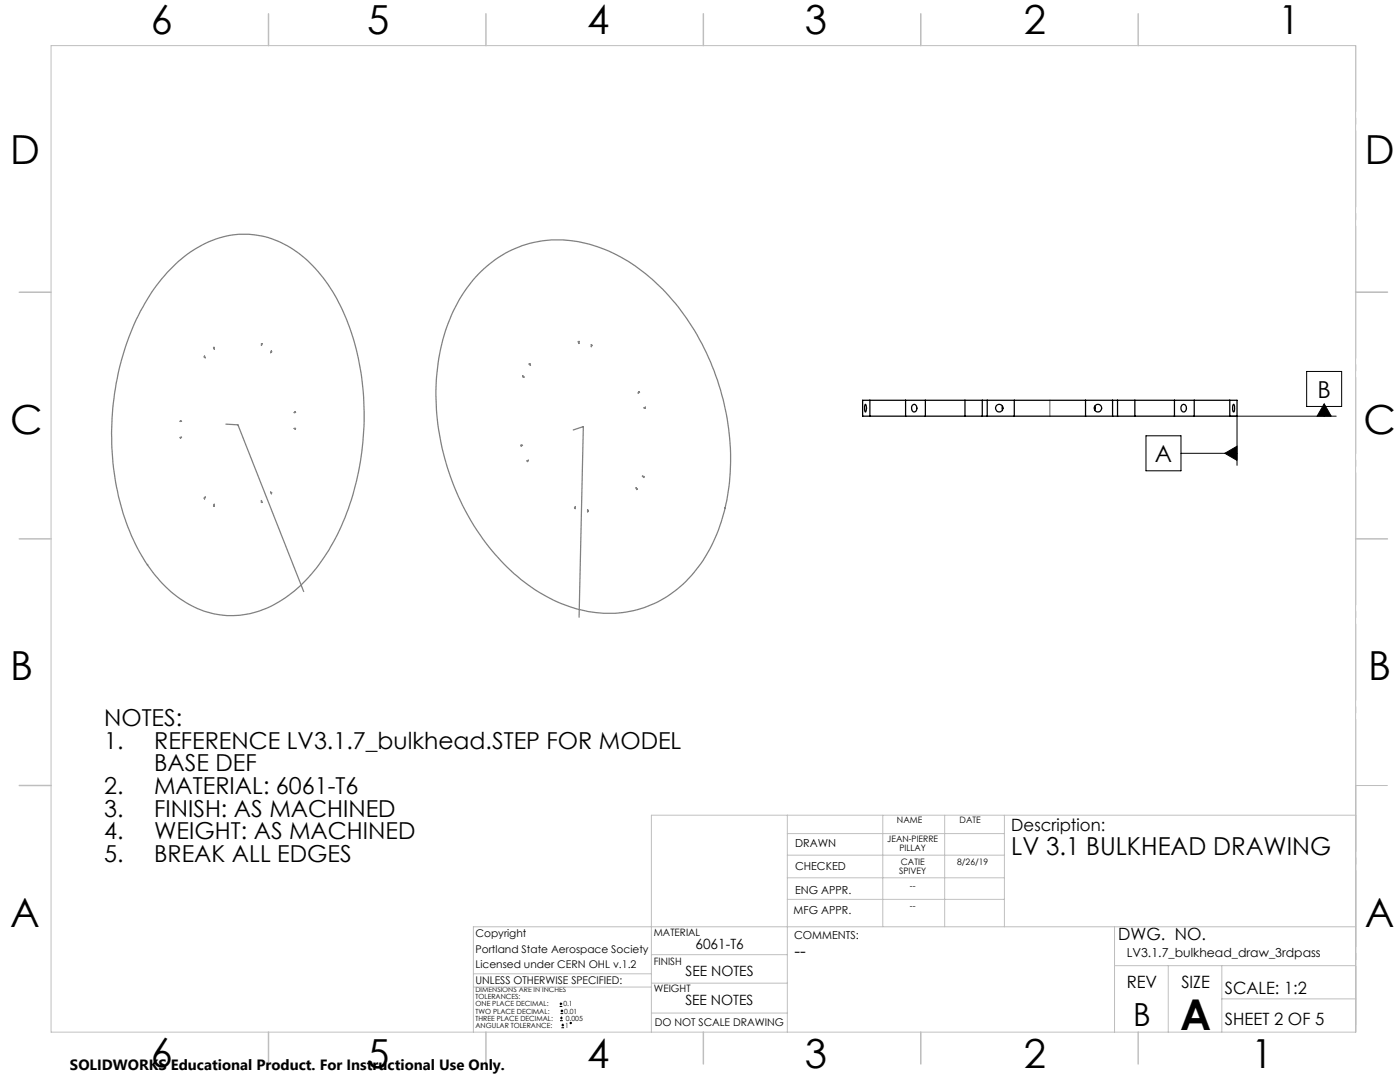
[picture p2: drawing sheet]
<svg xmlns="http://www.w3.org/2000/svg" width="279mm" height="216mm" viewBox="0 0 279 216" stroke-linecap="round" stroke-linejoin="round" font-family="sans-serif">
<g fill="none" stroke="#000" stroke-width=".2">
<path d="M260.8 74.1h7v7h-7zM228.7 87h7v6.9h-7zM235.7 90.5h11.2M244.4 90.5l2.5-1.5v2.9zM245.4 83h21.3M246.9 83v9.9M264.3 80.6l1.4 2.4h-2.8zM264.3 81.1v1.9M111.7 200.8h.5M111.7 200.3h.5M111.8 203.7h.5M111.8 203.1h.5"/>
<path d="M111.9 202.2h.5M111.9 201.7h.5M111.9 200v.6M112 202.8v.6M112 205.1h.6M112 204.5h.6M112.1 201.4v.6M112.3 204.3v.5"/>
<circle cx="113.9" cy="204.1" r=".14"/>
</g>
<g fill="none" stroke="#808080" stroke-width=".25">
<path d="M33.4 54.4a21.3 21.3 0 0 1 14.9-7.7 19.2 19.2 0 0 1 15.2 7.5 41.2 41.2 0 0 1 8.8 22 54.1 54.1 0 0 1-6.7 33.6 27.3 27.3 0 0 1-13.7 12.1 17.7 17.7 0 0 1-18.3-4.3 35.7 35.7 0 0 1-9.7-17.7 54.8 54.8 0 0 1 4.6-38.6 33.6 33.6 0 0 1 4.9-6.9zM96 54.2a22.2 22.2 0 0 1 24.8-4.4 38.7 38.7 0 0 1 17.8 16.2 48.4 48.4 0 0 1 5.8 36.4 27.2 27.2 0 0 1-13.1 17.7 23.4 23.4 0 0 1-21.6-.7 41.5 41.5 0 0 1-17.8-19.5 46.7 46.7 0 0 1-2.8-34.6 28.5 28.5 0 0 1 6.9-11.1zM40.8 71l.2 .4-.3-.2zM42.6 69.3h.2v.4zM52.2 68.6h.1l-.1 .3zM54.2 70v.2l-.2 .2zM104.3 75l.3 .2h-.3zM105.6 72.6h.2l.1 .3zM115.4 68.2l.2-.1-.1 .4zM118 68.8l.1 .1-.1 .3zM127.5 78.1l.1 .2-.2 .1zM209.5 79.9v3.1"/>
<path d="M35.9 87.3l.3-.1-.2 .3zM36 83.9l.2 .2h-.3zM40.7 99.4l.3-.2-.2 .4zM45.1 84.6l2.4 .2 13.1 33.2M52.2 99.9l.1 .4h-.1zM54 98.2l.2 .1v.2zM58.7 82.3l.2-.2 .1 .2zM58.7 85.5h.3l-.1 .2zM104 88.8l.3 .1-.3 .1zM105.2 92l.2-.2-.1 .3zM114.4 85.8l2-.7-.8 38.1M126.9 97.3l.3 .3-.1 .1z"/>
<path d="M128.2 95l.3 .1v.2zM128.5 81.4l.3-.2v.3zM29.4 112.6h.1M42.8 100.6v.4h-.2zM114.8 101.1v.4l-.1-.1zM117.3 101.7l.1 .4h-.1zM144.7 101.4h.1"/>
</g>
<path d="M270.6 9.1v49.2M270.6 58.3v49.2M270.6 107.5v49.2M270.6 156.7v49.2" fill="none" stroke="#c0c0c0" stroke-width=".2" stroke-dasharray="15.2 1.3 1.3 1.3" stroke-dashoffset="2.1"/>
<g fill="none" stroke="#c0c0c0" stroke-width=".2">
<path d="M10.2 9.1h260.3v196.9h-260.3zM270.5 58.3h6.4M270.5 156.7h6.4M157.1 162.7v43.3M157.1 175.2h43.3M157.1 170.6h43.3M157.1 166.3h43.3M157.1 179.5h43.3M176.2 162.7v22.2M188.5 162.7v22.2M200.4 162.7v22.2M270.6 162.7h-140.6v43.3"/>
<path d="M94.5 197h35.5M94.5 194.3h35.5M130 196.2h27.1M130 190.5h27.1M222.4 184.9v21.1M222.4 192.7h48.1M233.2 192.7v13.3M243.8 199.3h26.7M243.8 192.7v13.3M270.5 184.9h-176v21.1M130 202.1h27.1"/>
</g>
<g fill="none" stroke="#c0c0c0" stroke-width=".3">
<path d="M53.6 2.8v6.3M97 2.8v6.3M140.4 2.8v6.3M183.8 2.8v6.3M227.2 2.8v6.3M3.8 58.3h6.4M270.5 58.3h6.4M3.8 107.5h6.4M270.5 107.5h6.4M3.8 156.7h6.4M53.6 206v6.3M97 206v6.3"/>
<path d="M140.4 206v6.3M183.8 206v6.3M227.2 206v6.3"/>
</g>
<path d="M52.2 99.9v.4M117.3 101.7l.1 .4" fill="none" stroke="#808080" stroke-width=".2"/>
<path d="M244.4 90.5l2.5 1.4v-2.9zM264.3 80.6l1.4 2.4h-2.8z" fill="#000"/>
<g fill="none" stroke="#000" stroke-width=".25">
<path d="M173.6 79.9h7.1M173.6 79.9h-1.4v3.1h1.4M173.6 79.9v3.1M180.7 79.9h4M180.7 79.9v3.1M184.7 79.9h7.9M184.7 79.9v3.1M192.6 79.9h3.4M192.6 79.9v3.1M196 79.9h1M196 79.9v3.1M197 79.9h5.4"/>
<path d="M197 79.9v3.1M202.4 79.9h14.2M202.4 79.9v3.1M216.6 79.9h5.4M216.6 79.9v3.1M222 79.9v3.1M222 79.9h1M223 79.9h3.5M223 79.9v3.1M226.5 79.9v3.1M226.5 79.9h7.9M234.4 79.9h3.9"/>
<path d="M234.4 79.9v3.1M238.3 79.9h7.1M238.3 79.9v3.1M245.4 79.9h1.5v3.1h-1.5M245.4 79.9v3.1M172.7 80.7a1.29 1.29 0 0 1 0 1.5l-.2-.5zM173.6 83h7.1M180.7 83h4M182.1 80.9a.64 .64 0 0 1 .8 .1 .64 .64 0 0 1 0 .9 .52 .52 0 0 1-.7 .2 .52 .52 0 0 1-.3-.6zM184.7 83h7.9M192.6 83h3.4M196 83h1"/>
<path d="M197 83h5.4M200.1 81.1v.7M202.4 83h14.2M216.6 83h5.4M218.5 81.1l.1 .4-.1 .3M222 83h1M223 83h3.5M226.5 83h7.9M234.4 83h3.9M235.8 80.9a.58 .58 0 0 1 .8-.1 .58 .58 0 0 1 .1 .8 .57 .57 0 0 1-.6 .6 .57 .57 0 0 1-.4-.8zM238.3 83h7.1M246.2 80.7a1.45 1.45 0 0 1 0 1.5 1.7 1.7 0 0 1 0-1.5z"/>
<circle cx="199.4" cy="81.4" r=".76"/>
<circle cx="219.1" cy="81.5" r=".74"/>
</g>
<text font-size="8.5" x="235.5" y="205.4">A</text>
<g font-size="8">
<text x="30.1" y="6.8">6</text>
<text x="73.3" y="6.9">5</text>
<text x="117.2" y="6.9">4</text>
<text x="160.6" y="6.9">3</text>
<text x="204.3" y="6.9">2</text>
<text x="255.1" y="6.9">1</text>
<text x="2.1" y="32.7">D</text>
<text x="272.4" y="32.7">D</text>
<text x="2.1" y="86.5">C</text>
<text x="272.1" y="86.6">C</text>
<text x="2.1" y="135.6">B</text>
<text x="273.1" y="135.6">B</text>
<text x="2.1" y="185.1">A</text>
<text x="272.4" y="185.1">A</text>
<text x="30.1" y="213">6</text>
<text x="73.3" y="213.1">5</text>
<text x="117.2" y="213.1">4</text>
<text x="160.6" y="213.1">3</text>
<text x="204.3" y="213.1">2</text>
<text x="249.7" y="213.1">1</text>
</g>
<text font-size="6.3" x="226.1" y="204.6">B</text>
<text font-size="4.9" x="201.8" y="170.7">LV 3.1 BULKHEAD DRAWING</text>
<g font-size="4.7">
<text x="262.9" y="79.4">B</text>
<text x="230.5" y="92.2">A</text>
<text x="20.8" y="144.8">NOTES:</text>
<text x="20.8" y="149.4">1.</text>
<text x="30.8" y="149.4">REFERENCE LV3.1.7_bulkhead.STEP FOR MODEL</text>
<text x="30.8" y="153.9">BASE DEF</text>
<text x="20.8" y="158.4">2.</text>
<text x="30.8" y="158.4">MATERIAL: 6061-T6</text>
<text x="20.8" y="163">3.</text>
<text x="20.8" y="167.5">4.</text>
<text x="30.8" y="163">FINISH: AS MACHINED</text>
<text x="30.8" y="167.5">WEIGHT: AS MACHINED</text>
<text x="20.8" y="172">5.</text>
<text x="30.8" y="172">BREAK ALL EDGES</text>
</g>
<text font-size="3.5" x="158.6" y="190.9">--</text>
<g font-size="3.4">
<text x="201.8" y="165.9">Description:</text>
<text x="223.2" y="187.6">DWG. NO.</text>
<text x="224.9" y="197.2">REV</text>
<text x="235.8" y="197.2">SIZE</text>
<text x="244.4" y="198.4">SCALE: 1:2</text>
<text x="244.4" y="204.6">SHEET 2 OF 5</text>
</g>
<text font-size="3" x="14" y="213.5">SOLIDWORKS Educational Product. For Instructional Use Only.</text>
<g font-size="2.8">
<text x="138.8" y="189.3">6061-T6</text>
<text x="136.8" y="194.8">SEE NOTES</text>
<text x="136.8" y="200.6">SEE NOTES</text>
</g>
<text font-size="2.5" x="224.9" y="190.9">LV3.1.7_bulkhead_draw_3rdpass</text>
<g font-size="2.2">
<text x="158.7" y="169">DRAWN</text>
<text x="158.7" y="173.5">CHECKED</text>
<text x="158.7" y="178.3">ENG APPR.</text>
<text x="158.4" y="182.4">MFG APPR.</text>
<text x="158.5" y="187.4">COMMENTS:</text>
</g>
<g font-size="2.1">
<text x="94.9" y="187">Copyright</text>
<text x="94.9" y="190.1">Portland State Aerospace Society</text>
<text x="94.9" y="196.4">UNLESS OTHERWISE SPECIFIED:</text>
<text x="94.9" y="193.2">Licensed under CERN OHL v.1.2</text>
<text x="130.7" y="204.6">DO NOT SCALE DRAWING</text>
</g>
<g font-size="2">
<text x="130.5" y="186.8">MATERIAL</text>
<text x="130.5" y="192.5">FINISH</text>
<text x="130.5" y="198">WEIGHT</text>
</g>
<g font-size="1.8">
<text x="177.1" y="168">JEAN-PIERRE</text>
<text x="179" y="164.3">NAME</text>
<text x="191.5" y="164.3">DATE</text>
<text x="179.5" y="169.7">PILLAY</text>
<text x="179.8" y="172.6">CATIE</text>
<text x="191" y="172.6">8/26/19</text>
<text x="179.5" y="174.3">SPIVEY</text>
<text x="181.6" y="177.4">--</text>
<text x="181.6" y="181.4">--</text>
</g>
<g font-size="1.4">
<text x="94.9" y="198">DIMENSIONS ARE IN INCHES</text>
<text x="94.9" y="199.4">TOLERANCES:</text>
<text x="94.9" y="200.8">ONE PLACE DECIMAL:</text>
<text x="94.9" y="202.2">TWO PLACE DECIMAL:</text>
<text x="94.9" y="203.6">THREE PLACE DECIMAL:</text>
<text x="112.4" y="200.8">0.1</text>
<text x="112.6" y="202.2">0.01</text>
<text x="112.9" y="203.6">0.005</text>
<text x="94.9" y="205.1">ANGULAR TOLERANCE:</text>
<text x="112.8" y="205.1">1</text>
</g>
</svg>
